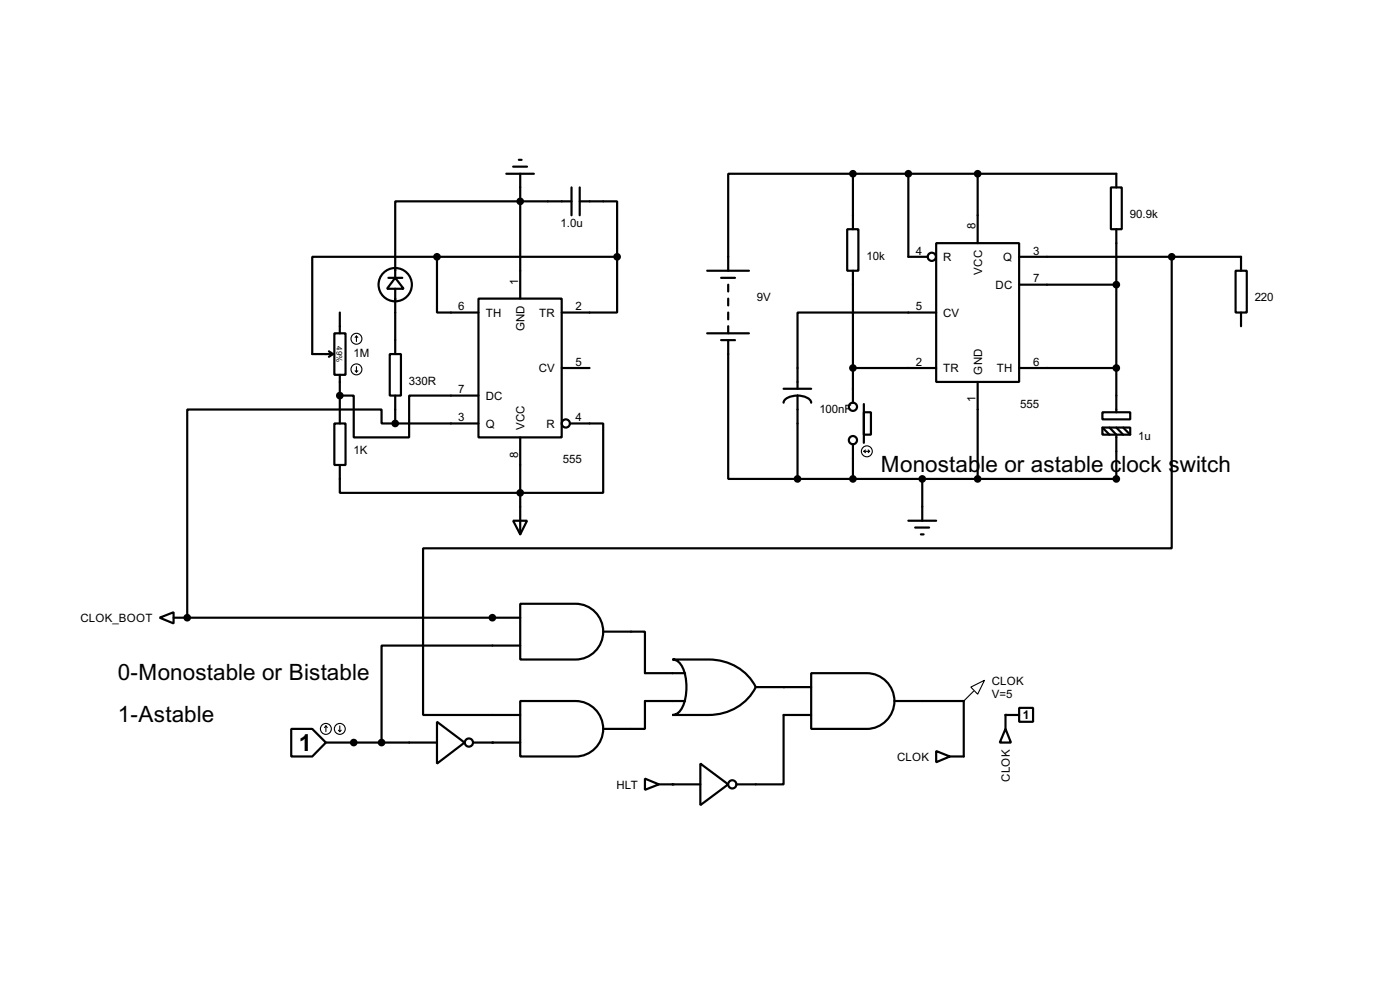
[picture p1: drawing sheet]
<svg xmlns="http://www.w3.org/2000/svg" width="256mm" height="180mm" viewBox="0 0 256 180" stroke-linecap="round" stroke-linejoin="round" font-family="sans-serif">
<g fill="#000">
<circle cx="62.3" cy="72.4" r=".2"/>
<circle cx="34.3" cy="113.1" r=".2"/>
<circle cx="90.2" cy="113.1" r=".2"/>
<circle cx="64.8" cy="135.9" r=".2"/>
<circle cx="90.2" cy="135.9" r=".2"/>
<circle cx="143.6" cy="125.8" r=".2"/>
<circle cx="184.2" cy="130.9" r=".2"/>
<circle cx="123.2" cy="143.6" r=".2"/>
</g>
<g fill="none" stroke="#000" stroke-width=".4">
<path d="M92.8 31.8h5M94 30.5h2.6M95.1 29.3h.5M95.3 31.8v22.9M104.7 36.9h-32.3v14M104.7 34.3v5.1M106.2 36.9h6.9v10.1M106.2 34.3v5.1M156.3 31.8h-22.9v17.8M156.3 31.8h48.2v2.5M156.3 31.8v10.2M166.4 31.8v15.2h3.6"/>
<path d="M179.1 31.8v12.7M203.5 34.3h2v7.7h-2zM62.3 57.2v3.8M71.2 50.9h2.5M72.4 50.9l1.6 2h-3.1zM72.4 52.9v11.9M80.1 47v10.2h7.6M80.1 47h-22.9v17.8h3.8M80.1 47h33M87.7 54.7h15.2v25.4h-15.2zM113.1 47v10.2h-10.2M129.6 49.6h7.6"/>
<path d="M132.1 50.9h2.6M133.4 52.1v1.3M133.4 54.7v1.2M133.4 57.2v1.3M133.4 59.7v1.3M155.2 42h2.1v7.6h-2.1zM156.3 49.6v24.1M171.5 44.5h15.2v25.4h-15.2zM171.5 57.2h-25.4v14M186.7 52.1h17.8M186.7 47h40.7v2.6M204.5 42v33.5"/>
<path d="M214.7 47v53.4h-137.2v30.5h17.8M226.4 49.6h2v7.6h-2zM227.4 57.2v2.5M60.3 64.3l.7 .5M61 64.8l-.7 .5M61.3 77.5h2v7.6h-2zM61.3 61h2v7.6h-2zM62.3 72.4h2.5v7.7h10.2v-7.7h12.7M62.3 68.6v8.9M71.4 64.8h2.1v7.6h-2.1zM72.4 77.5h-2.5v-2.5h-35.6v38.1M72.4 72.4v5.1"/>
<path d="M72.4 77.5h15.3M102.9 67.4h5.1M104.4 77.5h6.1v12.7h-48.2v-5.1M129.6 61h7.6M132.1 62.3h2.6M133.4 62.3v25.4h12.7M143.6 71.2h5M146.1 72.4a2.29 2.29 0 0 1 2.5 1.3M146.1 72.4a2.33 2.33 0 0 0-2.5 1.3M146.1 72.4v15.3M156.3 67.4h15.2M158.3 75.5h1.3v4.1h-1.3z"/>
<path d="M158.3 74v7.1M179.1 69.9v17.8M186.7 67.4h17.8M202 75.5h5.1v1.3h-5.1zM202 78.3h5.1v1.3h-5.1zM202 78.3l1.3 1.3M203.3 78.3l1.2 1.3v8.1h-58.4M204.5 78.3l1.3 1.3M205.8 78.3l1.3 1.3M94 95.3h2.6l-1.3 2.5zM95.3 80.1v17.7M156.3 81.3v6.4"/>
<path d="M166.4 95.3h5.1M167.7 96.6h2.5M168.7 97.8h.5M169 87.7v7.6M29.3 113.1l2.5-1v2zM31.8 113.1h63.5M95.3 110.5h10.2a5.1 5.1 0 0 1 5 5.1 5.1 5.1 0 0 1-5 5.1h-10.2zM95.3 118.2h-25.4v17.7M110.5 115.6h7.7v7.6h7.3M53.4 133.4h3.8l2.5 2.5-2.5 2.6h-3.8zM59.7 135.9h20.4M80.1 132.1l5 3.8-5 3.9z"/>
<path d="M86.7 135.9h8.6M95.3 128.3h10.2a5.1 5.1 0 0 1 5 5.1 5.1 5.1 0 0 1-5 5.1h-10.2zM123.2 120.7h6.6a9.5 9.5 0 0 1 8.7 5.1 9.5 9.5 0 0 1-8.7 5.1h-6.6a2.2 2.2 0 0 0 1.9-1.5 9.2 9.2 0 0 0-.4-7.8l-.9-.8zM125.5 128.3h-7.3v5.1h-7.7M128.3 139.8l5.1 3.8-5.1 3.8zM138.5 125.8h10.1M148.6 123.2h10.2a5.1 5.1 0 0 1 5.1 5.1 5.1 5.1 0 0 1-5.1 5.1h-10.2zM148.6 130.9h-5v12.7h-8.7M163.9 128.3h12.7v10.2h-2.6M171.5 137.5l2.5 1-2.5 1zM184.2 133.4l1 2.5h-2zM186.7 129.6h2.6v2.5h-2.6z"/>
<path d="M186.7 130.9h-2.5v2.5M118.2 142.5l2.5 1.1-2.5 1zM120.7 143.6h7.6"/>
<circle cx="72.4" cy="52.1" r="3.1"/>
<circle cx="170.7" cy="47" r=".75"/>
<circle cx="103.6" cy="77.5" r=".75"/>
<circle cx="156.2" cy="74.5" r=".75"/>
<circle cx="156.2" cy="80.6" r=".75"/>
<circle cx="85.9" cy="135.9" r=".75"/>
<circle cx="134.1" cy="143.6" r=".75"/>
</g>
<g fill="#000" stroke="#000" stroke-width=".4">
<circle cx="95.3" cy="36.9" r=".5"/>
<circle cx="156.2" cy="31.8" r=".5"/>
<circle cx="166.4" cy="31.8" r=".5"/>
<circle cx="179.1" cy="31.8" r=".5"/>
<circle cx="80" cy="47" r=".5"/>
<circle cx="113" cy="47" r=".5"/>
<circle cx="204.5" cy="52.1" r=".5"/>
<circle cx="214.6" cy="47" r=".5"/>
<circle cx="62.2" cy="72.4" r=".5"/>
<circle cx="72.4" cy="77.5" r=".5"/>
<circle cx="156.2" cy="67.4" r=".5"/>
<circle cx="204.5" cy="67.4" r=".5"/>
<circle cx="95.3" cy="90.2" r=".5"/>
<circle cx="146.1" cy="87.7" r=".5"/>
<circle cx="156.2" cy="87.7" r=".5"/>
<circle cx="168.9" cy="87.7" r=".5"/>
<circle cx="179.1" cy="87.7" r=".5"/>
<circle cx="204.5" cy="87.7" r=".5"/>
<circle cx="34.3" cy="113.1" r=".5"/>
<circle cx="90.2" cy="113.1" r=".5"/>
<circle cx="64.8" cy="135.9" r=".5"/>
<circle cx="69.9" cy="135.9" r=".5"/>
</g>
<g fill="none" stroke="#000" stroke-width=".2">
<path d="M65.1 67.9l.2 .2M65.3 61.5v1M65.3 67.1v1M65.3 61.5l.3 .3M65.3 61.5l-.2 .3M65.6 67.9l-.3 .2M158.3 82.6h1M158.3 82.6l.3 .3M158.6 82.4l-.3 .2M159.1 82.4l.2 .2M159.3 82.6l-.2 .3M59.7 132.9l-.2 .3"/>
<path d="M59.7 132.9l.3 .3M59.7 132.9v1M62 133.7l.3 .2M62.3 132.9v1M62.5 133.7l-.2 .2M177.9 125.8l2.5-1.3-1.3 2.6zM178.4 126.5l-1.8 1.8"/>
<circle cx="65.3" cy="67.6" r="1"/>
<circle cx="65.3" cy="62" r="1"/>
<circle cx="158.8" cy="82.6" r="1"/>
<circle cx="59.7" cy="133.4" r="1"/>
<circle cx="62.2" cy="133.4" r="1"/>
</g>
<text font-size="4.8" x="54.8" y="137.5">1</text>
<g font-size="4.6">
<text x="161.4" y="86.4">Monostab</text>
<text x="179.7" y="86.4">le or astable c</text>
<text x="205.5" y="86.4">lock switch</text>
<text x="21.6" y="124.5">0-Monostable or Bistable</text>
<text x="21.6" y="132.1">1-Astable</text>
</g>
<text font-size="2.5" x="187.4" y="131.7">1</text>
<g font-size="2.4">
<text x="102.7" y="41.6">1.0u</text>
<text x="178.7" y="42" transform="rotate(-90 178.7 42)">8</text>
<text x="207" y="40">90.9k</text>
<text x="158.8" y="47.6">10k</text>
<text x="167.8" y="46.6">4</text>
<text x="172.8" y="47.8">R</text>
<text x="183.8" y="47.8">Q</text>
<text x="189.3" y="46.6">3</text>
<text x="94.9" y="52.1" transform="rotate(-90 94.9 52.1)">1</text>
<text x="179.9" y="50.3" transform="rotate(-90 179.9 50.3)">VCC</text>
<text x="182.4" y="52.9">DC</text>
<text x="189.3" y="51.7">7</text>
<text x="84" y="56.8">6</text>
<text x="89" y="58">TH</text>
<text x="98.8" y="58">TR</text>
<text x="105.5" y="56.8">2</text>
<text x="138.7" y="55.2">9V</text>
<text x="167.8" y="56.8">5</text>
<text x="172.8" y="58">CV</text>
<text x="229.9" y="55.2">220</text>
<text x="64.8" y="65.4">1M</text>
<text x="96.1" y="60.7" transform="rotate(-90 96.1 60.7)">GND</text>
<text x="74.9" y="70.4">330R</text>
<text x="84" y="72">7</text>
<text x="98.7" y="68.1">CV</text>
<text x="105.5" y="67">5</text>
<text x="167.8" y="67">2</text>
<text x="172.8" y="68.1">TR</text>
<text x="179.9" y="68.6" transform="rotate(-90 179.9 68.6)">GND</text>
<text x="182.6" y="68.1">TH</text>
<text x="189.3" y="67">6</text>
<text x="84" y="77.1">3</text>
<text x="89" y="73.2">DC</text>
<text x="105.5" y="77.1">4</text>
<text x="150.1" y="75.5">100nF</text>
<text x="178.7" y="73.6" transform="rotate(-90 178.7 73.6)">1</text>
<text x="186.9" y="74.6">555</text>
<text x="64.8" y="83.1">1K</text>
<text x="89" y="78.3">Q</text>
<text x="94.9" y="83.8" transform="rotate(-90 94.9 83.8)">8</text>
<text x="96.1" y="78.7" transform="rotate(-90 96.1 78.7)">VCC</text>
<text x="100.1" y="78.3">R</text>
<text x="208.5" y="80.6">1u</text>
<text x="103.1" y="84.8">555</text>
<text x="14.7" y="113.9">CLOK_BOOT</text>
<text x="181.7" y="125.3">CLOK</text>
<text x="181.7" y="127.8">V=5</text>
<text x="164.3" y="139.3">CLOK</text>
<text x="185" y="143.1" transform="rotate(-90 185 143.1)">CLOK</text>
<text x="112.9" y="144.4">HLT</text>
</g>
<text font-size="1.7" x="61.6" y="63.4" transform="rotate(90 61.6 63.4)">49%</text>
</svg>
